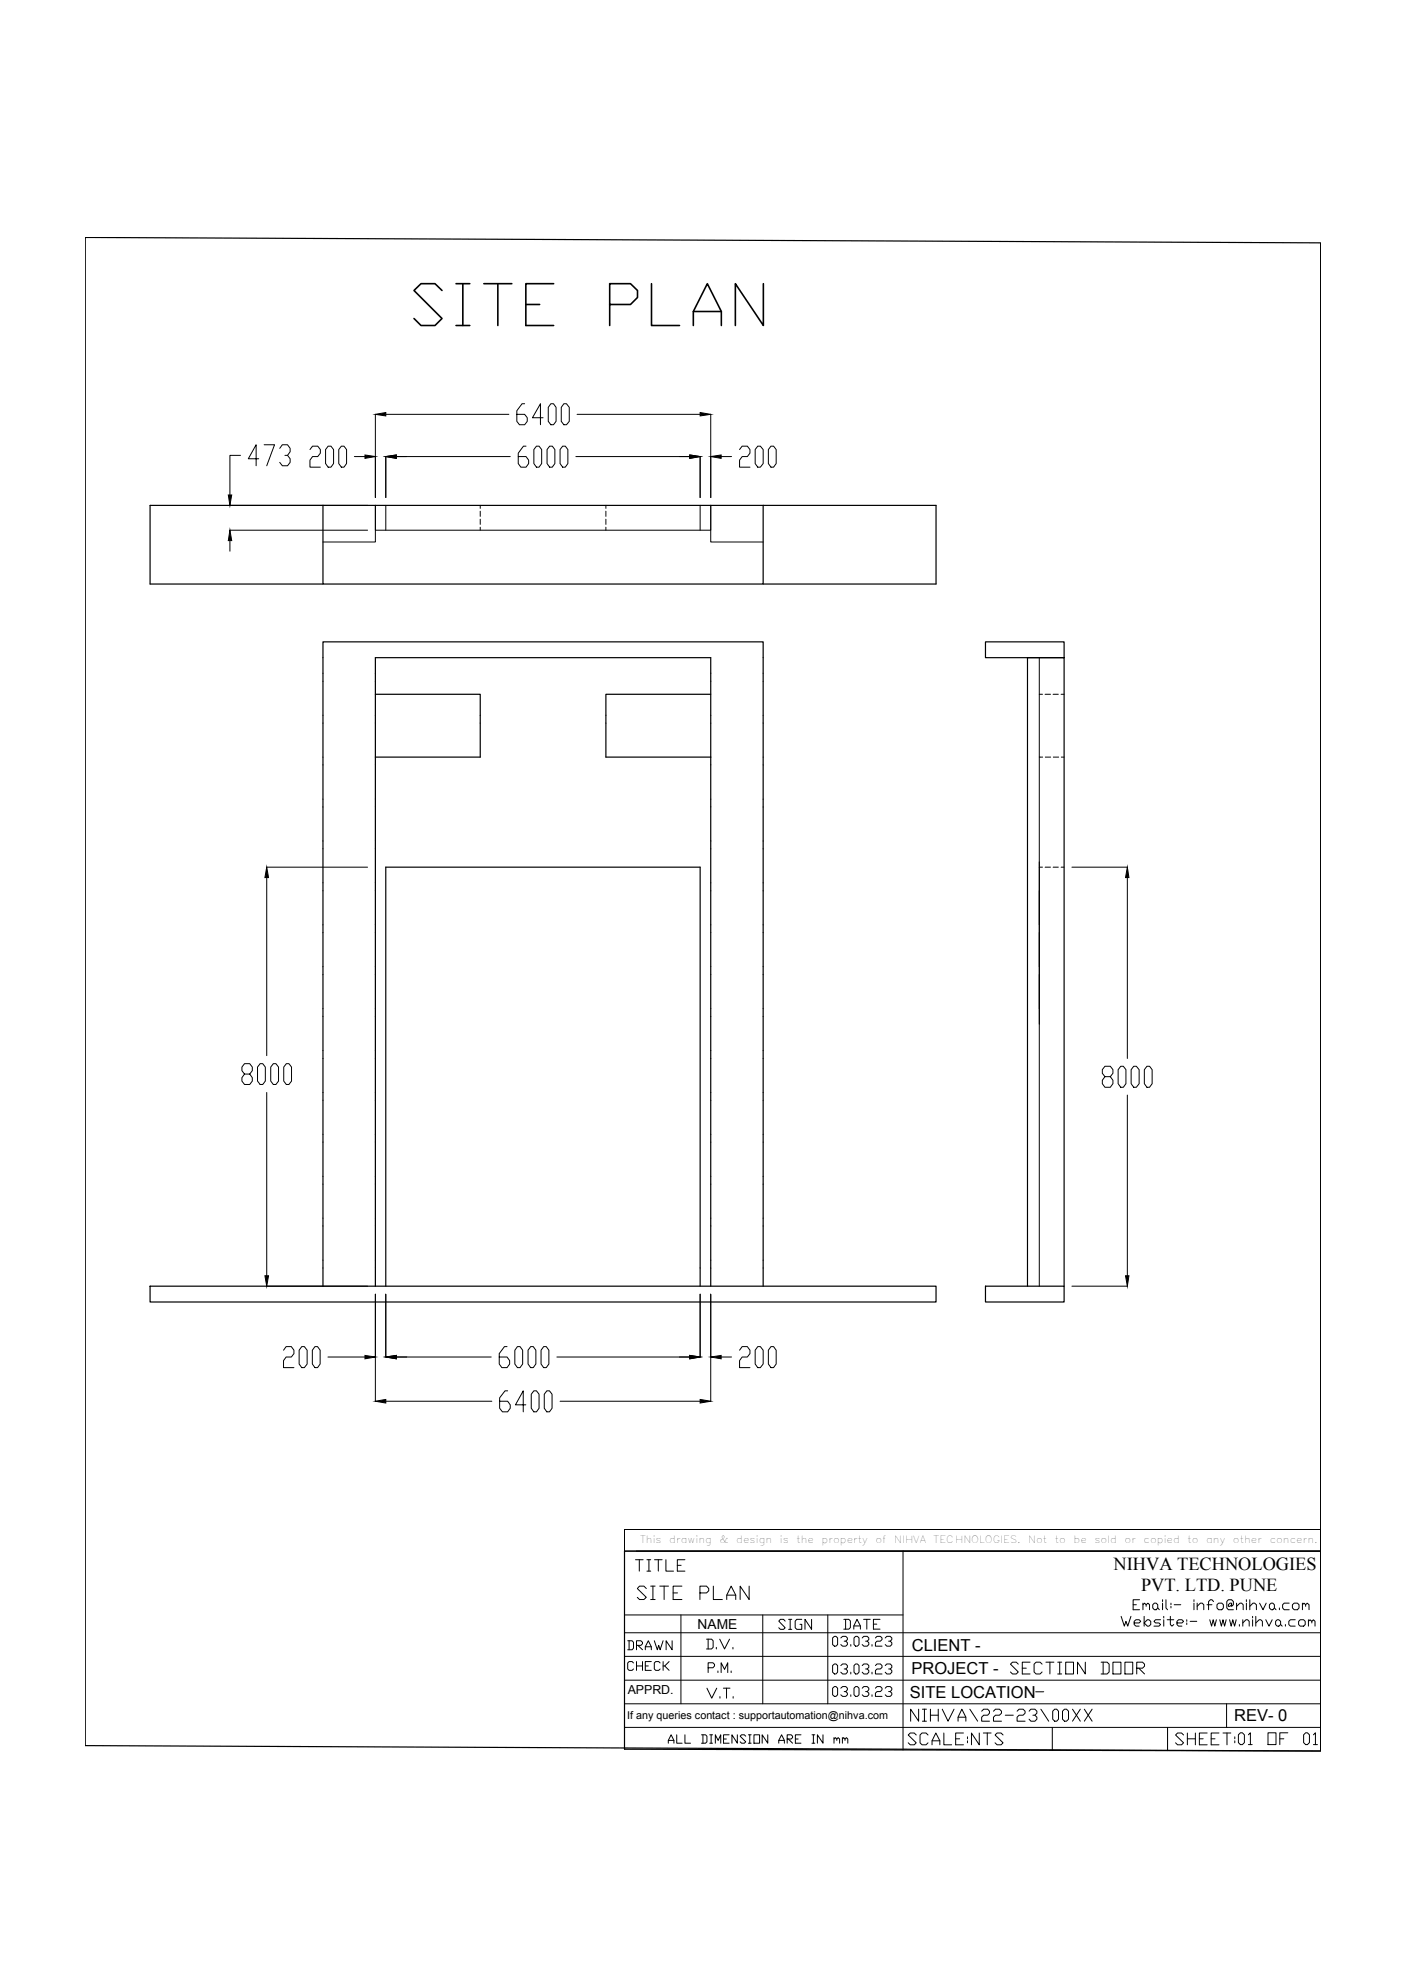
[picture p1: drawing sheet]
<svg xmlns="http://www.w3.org/2000/svg" width="297mm" height="420mm" viewBox="0 0 297 420" stroke-linecap="round" stroke-linejoin="round" font-family="sans-serif">
<!-- layer: 0 -->
<g fill="none" stroke="#000" stroke-width=".25">
<path d="M18 50.2l261.4 1.2v319l-261.4-1.1zM68.3 106.9v16.7h93.2v-16.7M68.3 123.6h-36.5v-16.7h166.2v16.7h-36.5M208.5 135.8h16.6v3.3h-16.6zM79.4 146.9h22.2v13.3h-22.2M150.4 146.9h-22.2v13.3h22.2M31.8 272.1h166.2v3.3h-166.2zM68.3 272.1v-136.3h93.2v136.3M79.4 272.1v-133h71v133M81.6 272.1v-88.6h66.5v88.6M208.5 272.1h16.6v3.3h-16.6zM217.4 272.1v-133h7.7v133"/>
<path d="M132.1 328.2h147.3v42.2l-147.3-.3z"/>
</g>
<g fill="none" stroke="#000" stroke-width=".21">
<path d="M50.9 96.3h-2.3v8.4M54.7 97.1h-2.2l1.7-3v4.4M55.9 94.1h2.2l-1.7 4.4M59.2 94.9l.5-.8h1.1l.6 .8v.7l-.6 .7h-.5M60.8 96.3l.6 .8v.7l-.6 .7h-1.1l-.5-.7M65.6 95.1l.5-.7h1.1l.6 .7v.8l-.6 .7h-1.1l-.5 .8v1.4h2.2M69.4 94.4h.6l.6 .7v3l-.6 .7h-.6l-.5-.7v-3zM72.2 94.4h.6l.5 .7v3l-.5 .7h-.6l-.5-.7v-3zM75 96.6h2.2M79.4 87.7v17.6M81.6 96.6v8.7M81.6 87.7h26.1"/>
<path d="M83.9 96.6h24.1M111 85.4h-.6l-1.1 1.5v2.2l.6 .8h1.1l.5-.8v-.7l-.5-.7h-1.7M111.3 94.4h-.6l-1.1 1.5v2.2l.6 .7h1.1l.5-.7v-.7l-.5-.8h-1.7M113.5 94.4h.5l.6 .7v3l-.6 .7h-.5l-.6-.7v-3zM114.9 88.4h-2.3l1.7-3v4.5M116.3 94.4h.5l.6 .7v3l-.6 .7h-.5l-.6-.7v-3zM116.5 85.4h.6l.5 .8v2.9l-.5 .8h-.6l-.5-.8v-2.9zM119 94.4h.6l.5 .7v3l-.5 .7h-.6l-.5-.7v-3zM119.3 85.4h.5l.6 .8v2.9l-.6 .8h-.5l-.6-.8v-2.9zM121.8 96.6h24.1M122.1 87.7h26M148.1 96.6v8.7"/>
<path d="M150.4 87.7v17.6M152.6 96.6h2.2M156.5 95.1l.5-.7h1.1l.6 .7v.8l-.6 .7h-1.1l-.5 .8v1.4h2.2M160.3 94.4h.6l.6 .7v3l-.6 .7h-.6l-.5-.7v-3zM163.1 94.4h.6l.5 .7v3l-.5 .7h-.6l-.5-.7v-3zM48.6 112.2h29.2M48.6 106.9h29.2M48.6 114.4v2.2M68.3 114.7h11.1v-7.8v5.3h71v-5.3v7.8h11.1M81.6 106.9v5.3M101.6 106.9v.7M101.6 108.1v1.1"/>
<path d="M101.6 109.8v1.1M101.6 111.5v.7M128.2 106.9v.7M128.2 108.1v1.1M128.2 109.8v1.1M128.2 111.5v.7M148.1 106.9v5.3M219.9 139.1v133M219.9 146.9h.7M221.1 146.9h1.2M222.8 146.9h1.1M224.5 146.9h.6"/>
<path d="M219.9 160.2h.7M221.1 160.2h1.2M222.8 160.2h1.2M224.5 160.2h.6M56.4 183.5h21.4M56.4 185.7v37.6M219.9 183.5h.7M221.1 183.5h1.2M222.8 183.5h1.1M224.5 183.5h.6M226.8 183.5h11.7M238.5 185.7v38.2"/>
<path d="M51.7 227.2l-.5-.7v-.8l.5-.7h1.1l.6 .7v.8l-.6 .7h-1.1l-.5 .8v.7l.5 .7h1.1l.6-.7v-.7l-.6-.8M55 225h.6l.5 .7v3l-.5 .7h-.6l-.5-.7v-3zM56.4 231.1v38.8M57.8 225h.6l.5 .7v3l-.5 .7h-.6l-.5-.7v-3zM60.6 225h.5l.6 .7v3l-.6 .7h-.5l-.6-.7v-3zM233.8 227.8l-.6-.7v-.8l.6-.7h1.1l.6 .7v.8l-.6 .7h-1.1l-.6 .7v.8l.6 .7h1.1l.6-.7v-.8l-.6-.7M237.1 225.6h.6l.5 .7v3l-.5 .7h-.6l-.5-.7v-3zM238.5 231.7v38.2M239.9 225.6h.5l.6 .7v3l-.6 .7h-.5l-.6-.7v-3zM242.7 225.6h.5l.6 .7v3l-.6 .7h-.5l-.6-.7v-3zM56.4 272.1h21.4M79.4 273.8v22.6"/>
<path d="M81.6 273.8v13.3M148.1 273.8v13.3M150.4 273.8v22.6M226.8 272.1h11.7M60 285.7l.5-.8h1.1l.6 .8v.7l-.6 .7h-1.1l-.5 .8v1.4h2.2M63.8 284.9h.6l.6 .8v2.9l-.6 .7h-.6l-.5-.7v-2.9zM66.6 284.9h.6l.5 .8v2.9l-.5 .7h-.6l-.5-.7v-2.9zM69.4 287.1h7.8M81.6 296.4h22.5M83.9 287.1h20M107.3 284.9h-.6l-1.1 1.5v2.2l.6 .7h1.1l.5-.7v-.7l-.5-.8h-1.7M107.4 294.2h-.6l-1.1 1.5v2.2l.6 .8h1.1l.6-.8v-.7l-.6-.8h-1.7"/>
<path d="M109.5 284.9h.5l.6 .8v2.9l-.6 .7h-.5l-.6-.7v-2.9zM111.3 297.2h-2.2l1.6-3v4.5M112.3 284.9h.5l.6 .8v2.9l-.6 .7h-.5l-.6-.7v-2.9zM112.9 294.2h.6l.5 .8v2.9l-.5 .8h-.6l-.5-.8v-2.9zM115 284.9h.6l.5 .8v2.9l-.5 .7h-.6l-.5-.7v-2.9zM115.7 294.2h.5l.6 .8v2.9l-.6 .8h-.5l-.6-.8v-2.9zM117.8 287.1h28.1M118.5 296.4h29.6M152.6 287.1h2.2M156.5 285.7l.5-.8h1.1l.6 .8v.7l-.6 .7h-1.1l-.5 .8v1.4h2.2M160.3 284.9h.6l.6 .8v2.9l-.6 .7h-.6l-.5-.7v-2.9zM163.1 284.9h.6l.5 .8v2.9l-.5 .7h-.6l-.5-.7v-2.9z"/>
<path d="M132.1 323.6h147.3v4.6h-147.3zM132.1 328.2v41.9M134.6 328.2h144.8M191.1 328.2v42M239.7 339.5h.7M241.1 338.4h-1.4v2.2h1.4M241.8 339.5l.3-.3 .4 .3v.3M241.8 339.2v1.4M242.5 339.5l.4-.3 .3 .3v1.1M243.9 339.5l.3-.3h.4l.3 .3v.7l-.3 .4h-.4l-.3-.4zM246 338.4v.4M246 339.2v1.4"/>
<path d="M246.7 338.4v1.8l.3 .4M247.7 339.2v.3M247.7 339.8v.4M248.4 339.5h1.4M252.6 338.4v.4M252.6 339.2v1.4M253.3 339.8l.7-.6h.3l.4 .3v1.1M253.3 339.2v1.4M255.4 339.5h1M256.8 338.8l-.4-.4h-.3l-.4 .4v1.8M257.5 339.5l.3-.3h.7l.3 .3v.7l-.3 .4h-.7l-.3-.4zM260.6 339.5l-.4 .3h-.3v-.3l.3-.3h.4v.6l.3-.3v-.7l-.3-.4h-.7l-.4 .4v1.4l.4 .4h1"/>
<path d="M261.6 339.8l.7-.6h.4l.3 .3v1.1M261.6 339.2v1.4M263.7 338.4v.4M263.7 339.2v1.4M264.4 339.8l.7-.6h.3l.4 .3v1.1M264.4 338.4v2.2M266.5 339.2l.7 1.4 .7-1.4M268.6 339.5l.3-.3h.4l.3 .3v.7l-.3 .4h-.4l-.3-.4zM272.8 339.2h-1.1l-.3 .3v.7l.3 .4h1.1M273.4 339.5l.4-.3h.7l.3 .3v.7l-.3 .4h-.7l-.4-.4zM275.5 339.5l.4-.3 .3 .3v.3M275.5 339.2v1.4"/>
<path d="M276.2 339.5l.4-.3 .3 .3v1.1M132.1 355.5h147.3M132.1 350.4h147.3M132.1 345.4h147.3M132.1 341.7h59M144.1 341.7v18.8M149.8 352.8h1l.4-.3v-.4l-.4-.3h-1v2.1M151.9 353.5v.4M152.6 353.9v-2.1l.7 1.4 .7-1.4v2.1M154.7 353.5v.4M161.4 341.7v18.8M175.1 341.7v18.8"/>
<path d="M176.1 346.5l.4-.3h.4l.3 .3v1.4l-.3 .4h-.4l-.4-.4zM176.1 352.4l.4-.4h.4l.3 .4v1.4l-.3 .3h-.4l-.4-.3zM176.1 357.2l.4-.4h.4l.3 .4v1.3l-.3 .4h-.4l-.4-.4zM177.9 352.4l.4-.4h.6l.4 .4v.3l-.4 .4h-.3M177.9 357.2l.4-.4h.6l.4 .4v.3l-.4 .4h-.3M178.9 347.2l.4 .3v.4l-.4 .4h-.6l-.4-.4M178.9 353.1l.4 .3v.4l-.4 .3h-.6l-.4-.3M178.9 357.9l.4 .3v.3l-.4 .4h-.6l-.4-.4M180 347.9v.4M180 353.8v.3M180 358.5v.4M180.7 346.5l.3-.3h.4l.3 .3v1.4l-.3 .4h-.4l-.3-.4z"/>
<path d="M180.7 352.4l.3-.4h.4l.3 .4v1.4l-.3 .3h-.4l-.3-.3zM180.7 357.2l.3-.4h.4l.3 .4v1.3l-.3 .4h-.4l-.3-.4zM182.4 352.4l.4-.4h.7l.3 .4v.3l-.3 .4h-.4M182.4 357.2l.4-.4h.7l.3 .4v.3l-.3 .4h-.4M183.5 347.2l.3 .3v.4l-.3 .4h-.7l-.4-.4M183.5 353.1l.3 .3v.4l-.3 .3h-.7l-.4-.3M183.5 357.9l.3 .3v.3l-.3 .4h-.7l-.4-.4M184.5 347.9v.4M184.5 353.8v.3M184.5 358.5v.4M185.2 346.5l.3-.3h.8l.3 .3v.4l-.3 .3h-.8l-.3 .3v.8h1.4M185.2 352.4l.3-.4h.8l.3 .4v.3l-.3 .4h-.8l-.3 .3v.7h1.4"/>
<path d="M185.2 357.2l.3-.4h.8l.3 .4v.3l-.3 .4h-.8l-.3 .3v.7h1.4M187.3 352.4l.3-.4h.7l.4 .4v.3l-.4 .4h-.3M187.3 357.2l.3-.4h.7l.4 .4v.3l-.4 .4h-.3M188.3 347.2l.4 .3v.4l-.4 .4h-.7l-.3-.4M188.3 353.1l.4 .3v.4l-.4 .3h-.7l-.3-.3M188.3 357.9l.4 .3v.3l-.4 .4h-.7l-.3-.4M237.2 342l.7 2 .3-1 .4 1 .7-2M239.9 343.4h1.1l.3-.4-.3-.3h-.7l-.4 .3v.7l.4 .3h.7M242.1 343.4l.6-.7h.4l.4 .3v.7l-.4 .3h-.4zM242.1 342v2M244.9 340.2l.4 .4M245.5 342.7h-1l-.4 .3 .4 .4h.7l.3 .3-.3 .3h-1.1"/>
<path d="M246.2 342v.3M246.2 342.7v1.3M246.9 342.7h1.4M247.6 342v1.7l.3 .3 .4-.3M249 343.4h1.1l.3-.4-.3-.3h-.8l-.3 .3v.7l.3 .3h.8M251.1 342.7v.3M251.1 343.4v.3M251.8 343h1.4M255.9 342.7l.4 1.3 .4-1.3 .3 1.3 .3-1.3M258.1 342.7l.3 1.3 .3-1.3 .4 1.3 .3-1.3M260.1 342.7l.4 1.3 .3-1.3 .4 1.3 .3-1.3M262.2 343.7v.3"/>
<path d="M262.9 343.4l.7-.7h.3l.4 .3v1M262.9 342.7v1.3M265 342v.3M265 342.7v1.3M265.7 343.4l.7-.7h.3l.4 .3v1M265.7 342v2M267.8 342.7l.7 1.3 .7-1.3M269.6 340.2l.4 .4M269.9 343l.3-.3h.4l.3 .3v.7l-.3 .3h-.4l-.3-.3zM270.7 340.2v.4M270.9 343.7l.4 .3M271.9 343.7v.3"/>
<path d="M274 342.7h-1l-.3 .3v.7l.3 .3h1M274.7 343l.4-.3h.7l.3 .3v.7l-.3 .3h-.7l-.4-.3zM276.8 343l.4-.3 .3 .3v.4M276.8 342.7v1.3M277.5 343l.4-.3 .3 .3v1M132.1 360.5h147.3M132.1 365.4h147.3M222.6 365.4v4.9M259.5 360.5v4.9"/>
</g>
<g fill="#000" stroke="#000" stroke-width=".21">
<path d="M77.2 96.3l2.2 .3-2.2 .4zM79.4 87.7l2.2-.4v.7zM81.6 96.6l2.3-.3v.7zM145.9 96.3l2.2 .3-2.2 .4zM148.1 87.3l2.3 .4-2.3 .3zM150.4 96.6l2.2-.3v.7zM48.6 112.2l.4 2.2h-.7zM48.3 104.7h.7l-.4 2.2zM56.4 183.5l.4 2.2h-.8zM238.5 183.5l.3 2.2h-.7zM56 269.9h.8l-.4 2.2zM238.1 269.9h.7l-.3 2.2z"/>
<path d="M77.2 286.8l2.2 .3-2.2 .4zM79.4 296.4l2.2-.3v.7zM81.6 287.1l2.3-.3v.7zM145.9 286.8l2.2 .3-2.2 .4zM148.1 296.1l2.3 .3-2.3 .4zM150.4 287.1l2.2-.3v.7z"/>
</g>
<text font-size="13.7" x="86.8" y="70.2">SITE PLAN</text>
<g font-size="6.2">
<text x="134.1" y="339.7">SITE PLAN</text>
<text x="191.9" y="365.5">NIHVA\22-23\00XX</text>
</g>
<g font-size="5.7">
<text x="133.7" y="333.7">TITLE</text>
<text x="212.7" y="355.2">SECTION DOOR</text>
<text x="191.2" y="370.4">SCALE:</text>
<text x="204.6" y="370.4">NTS</text>
<text x="247.6" y="370.4">SHEET:</text>
<text x="261.1" y="370.4">01 OF 01</text>
</g>
<g font-size="5.3">
<text x="164" y="346.1">SIGN</text>
<text x="131.9" y="350.3">DRAWN</text>
<text x="148.5" y="350">D.V.</text>
<text x="148.5" y="360.5">V.T.</text>
</g>
<g font-size="4.9">
<text x="177.8" y="345.7">DATE</text>
<text x="131.9" y="354.5">CHECK</text>
<text x="140.4" y="370.1">ALL DIMENSION ARE IN mm</text>
</g>
<g font-size="3.9">
<text x="235.6" y="332.2">NIHVA TECHNOLOGIES</text>
<text x="241.4" y="336.6">PVT. LTD. PUNE</text>
</g>
<g font-size="3.5">
<text x="192.9" y="349.2">CLIENT -</text>
<text x="192.5" y="359.1">SITE LOCATION</text>
<text x="192.8" y="354.1">PROJECT -</text>
<text x="261.1" y="364.1">REV- 0</text>
</g>
<text font-size="2.9" x="147.6" y="344.7">NAME</text>
<g font-size="2.6">
<text x="132.8" y="358.4">APPRD.</text>
<text x="218.4" y="359.1">-</text>
</g>
<text font-size="2.3" x="132.7" y="363.6">If any queries contact : supportautomation@nihva.com</text>
<g font-size="2.1">
<text x="135.4" y="326.4">This</text>
<text x="141.6" y="326.4">drawing</text>
<text x="152.2" y="326.4">&amp;</text>
<text x="155.8" y="326.4">design</text>
<text x="165" y="326.4">is</text>
<text x="168.5" y="326.4">the</text>
<text x="173.8" y="326.4">property</text>
<text x="185.2" y="326.4">of</text>
<text x="189.2" y="326.4">NIHVA</text>
<text x="197.5" y="326.4">TECHNOLOGIES.</text>
<text x="217.6" y="326.4">Not</text>
<text x="223.2" y="326.4">to</text>
<text x="227.1" y="326.4">be</text>
<text x="231.5" y="326.4">sold</text>
<text x="237.9" y="326.4">or</text>
<text x="241.9" y="326.4">copied</text>
<text x="251.2" y="326.4">to</text>
<text x="255.2" y="326.4">any</text>
<text x="260.9" y="326.4">other</text>
<text x="268.6" y="326.4">concern.</text>
</g>
</svg>
